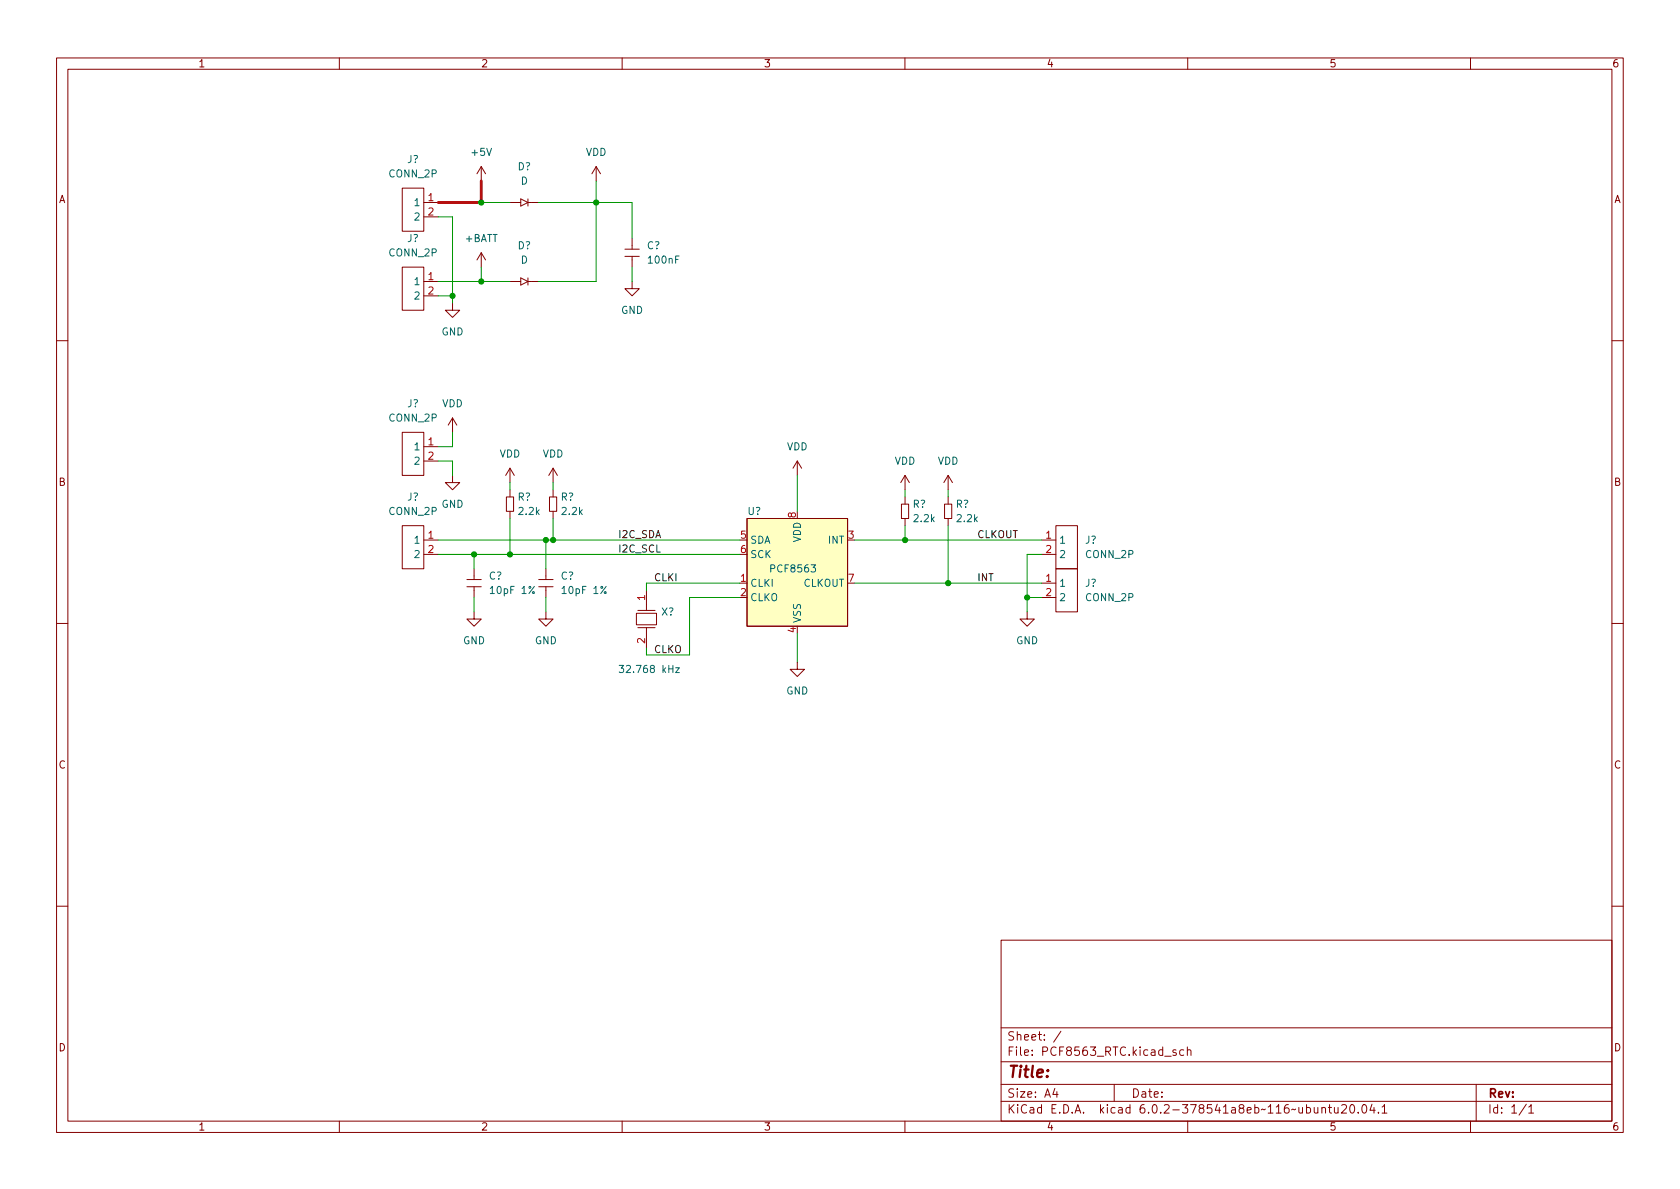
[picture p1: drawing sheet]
<svg xmlns="http://www.w3.org/2000/svg" width="297mm" height="210mm" viewBox="0 0 297 210" stroke-linecap="round" stroke-linejoin="round" font-family="sans-serif">
<g fill="none" stroke="#840000" stroke-width=".18">
<path d="M10 10.2h277v190.1h-277zM12 12.2h273v186.1h-273zM60 10.2v2M110 10.2v2M160 10.2v2M210 10.2v2M260 10.2v2M71.1 33.3h3.8v7.6h-3.8zM74.9 35.8h2.6M74.9 38.3h2.6M85.1 29.5l-.8 1.2M85.1 29.5v2.5"/>
<path d="M85.1 29.5l.8 1.2M90.2 35.8h1.9M92.1 35.2l1.2 .6-1.2 .6zM93.3 35.8h1.9M93.3 35.2v1.2M105.4 29.5l-.8 1.2M105.4 29.5v2.5M105.4 29.5l.8 1.2M71.1 47.2h3.8v7.7h-3.8zM74.9 49.8h2.6M74.9 52.3h2.6M80 53.6v1.3h1.3l-1.3 1.2-1.3-1.2h1.3"/>
<path d="M85.1 44.7v2.5M85.1 44.7l-.8 1.3M85.1 44.7l.8 1.3M90.2 49.8h1.9M92.1 49.1l1.2 .7-1.2 .6zM93.3 49.8h1.9M93.3 49.1v1.3M110.5 45.3h2.5M110.5 44.1h2.5M111.8 49.8v1.2h1.2l-1.2 1.3-1.3-1.3h1.3M111.8 42.2v1.9M111.8 45.3v1.9"/>
<path d="M10 60.2h2M71.1 76.4h3.8v7.7h-3.8zM74.9 79h2.6M80 73.9l-.8 1.3M80 73.9v2.5M80 73.9l.8 1.3M285 60.2h2M71.1 93h3.8v7.6h-3.8zM74.9 95.5h2.6M74.9 98h2.6M74.9 81.5h2.6M80 84.1v1.2h1.3l-1.3 1.3-1.3-1.3h1.3"/>
<path d="M89.5 87.9h1.3v2.5h-1.3zM90.2 82.8v2.5M90.2 86.6v1.3M90.2 90.4v1.3M90.2 82.8l-.8 1.3M90.2 82.8l.7 1.3M97.2 87.9h1.2v2.5h-1.2zM97.8 82.8v2.5M97.8 86.6v1.3M97.8 90.4v1.3M97.8 82.8l-.8 1.3M97.8 82.8l.8 1.3"/>
<path d="M132.1 91.7h17.8v19h-17.8zM141 81.5l-.8 1.3M141 81.5v2.6M141 81.5l.7 1.3M159.4 89.1h1.3v2.6h-1.3zM160 84.1v2.5M160 87.9v1.2M160 91.7v1.3M160 84.1l-.7 1.2M160 84.1l.8 1.2M167 89.1h1.3v2.6h-1.3zM167.6 84.1l-.7 1.2"/>
<path d="M167.6 84.1v2.5M167.6 87.9v1.2M167.6 91.7v1.3M167.6 84.1l.8 1.2M184.1 95.5h2.6M184.1 98h2.6M186.7 93h3.8v7.6h-3.8zM10 110.2h2M82.5 103.8h2.6M82.5 102.5h2.6M83.8 108.2v1.3h1.3l-1.3 1.2-1.3-1.2h1.3M83.8 100.6v1.9"/>
<path d="M83.8 103.8v1.9M95.2 103.8h2.6M95.2 102.5h2.6M96.5 108.2v1.3h1.3l-1.3 1.2-1.3-1.2h1.3M96.5 100.6v1.9M96.5 103.8v1.9M112.5 108.5h3.6v2h-3.6zM112.8 107.9h3M112.8 111h3M114.3 104.4v3.5M114.3 111v3.5M141 117.1v1.3h1.2l-1.2 1.2-1.3-1.2h1.3"/>
<path d="M181.6 108.2v1.3h1.3l-1.3 1.2-1.3-1.2h1.3M184.1 103.1h2.6M184.1 105.7h2.6M186.7 100.6h3.8v7.6h-3.8zM285 110.2h2M10 160.2h2M177 166.3h108v32h-108zM285 160.2h2M60 198.3v2M110 198.3v2M160 198.3v2M177 194.8h108"/>
<path d="M177 191.8h108M177 187.8h108M177 181.8h108M186.5 192.5l-.4 1h1M186.9 193v1M187.6 182.4l-1.3 1.9M197 191.8v3M207.9 185.7l-.3-.1-.2 .2v.3l.5 .1v.4h-.5M209.3 185.7l-.4-.1-.3 .3v.4l.1 .3h.6M209.9 185.8l.2-.2 .4 .1 .1 .9M209.9 185.1v1.5M210 198.3v2"/>
<path d="M233.7 196l.2-.2 .4 .1 .1 .9M233.7 195.8v1M234.9 195.8h.5M235.1 195.3v1.3l.3 .2M235.9 195.8l.1 1h.4l.2-.1M236.6 195.8v1M237.2 195.5l.6-.2 .2 .2 .1 .3-1 1h1M238.8 195.5l.2-.2a.81 .81 0 0 1 .6 .7 .81 .81 0 0 1-.3 .8h-.2a.81 .81 0 0 1-.3-1.3zM240.1 196.7v.1M241 195.4l.1-.1a.81 .81 0 0 1 .6 .7 .81 .81 0 0 1-.3 .8h-.1a.81 .81 0 0 1-.6-.6 .81 .81 0 0 1 .3-.8zM242.6 195.3l-.4 1h.9M242.9 195.8v1"/>
<path d="M243.7 196.7v.1M244.4 195.8l.4-.5v1.5M244.4 196.8h.8M260 198.3v2M261 191.8v6.5M269.9 195.3l-1.3 1.9M270.3 195.8l.4-.5v1.5M270.3 196.8h.9"/>
</g>
<path d="M132.1 91.7h17.8v19h-17.8z" fill="#ffffc2" stroke="#ffffc2" stroke-width=".18"/>
<path d="M109.5 117.7h.8l-.5 .4 .4 .2v.5l-.2 .1-.5-.1M119.5 118.1h.6l-.6 .8h.6" fill="none" stroke="#006464" stroke-width=".18"/>
<g fill="none" stroke="#009600" stroke-width=".18">
<path d="M77.5 38.3h2.5v15.3M85.1 35.8h5.1M95.2 35.8h16.6v6.4M105.4 32v17.8h-10.2M77.5 49.8h12.7M77.5 52.3h2.5M85.1 47.2v2.6M111.8 47.2v2.6M80 76.4v2.6h-2.5M77.5 98h53.3M77.5 81.5h2.5v2.6M77.5 95.5h53.3"/>
<path d="M83.8 98v2.6M90.2 85.3v1.3M90.2 91.7v6.3M96.5 95.5v5.1M97.8 85.3v1.3M97.8 91.7v3.8M141 84.1v6.3M151.1 95.5h33M160 86.6v1.3M160 93v2.5M167.6 86.6v1.3M167.6 93v10.1"/>
<path d="M184.1 98h-2.5v10.2M83.8 105.7v2.5M96.5 105.7v2.5M130.8 105.7h-8.9v10.1h-7.6v-1.3M130.8 103.1h-16.5v1.3M141 112v5.1M151.1 103.1h33M181.6 105.7h2.5"/>
</g>
<path d="M85.1 32v3.8h-7.6" fill="none" stroke="#c20000" stroke-width=".5"/>
<g fill="#009600" stroke="#009600" stroke-width=".18">
<circle cx="90.2" cy="98" r=".46"/>
<circle cx="83.8" cy="98" r=".46"/>
<circle cx="97.8" cy="95.5" r=".46"/>
<circle cx="160" cy="95.5" r=".46"/>
<circle cx="181.6" cy="105.7" r=".46"/>
<circle cx="167.6" cy="103.1" r=".46"/>
<circle cx="80" cy="52.3" r=".46"/>
<circle cx="85.1" cy="35.8" r=".46"/>
<circle cx="85.1" cy="49.8" r=".46"/>
<circle cx="105.4" cy="35.8" r=".46"/>
<circle cx="96.5" cy="95.5" r=".46"/>
</g>
<text font-size="2.8" fill="#840000" x="178" y="190.6">Title:</text>
<g font-size="2.1" fill="#840000">
<text x="178" y="184">Sheet: /</text>
<text x="178" y="186.7">File: PCF8563_RTC.kicad_sch</text>
<text x="178" y="196.9">KiCad E.D.A. kicad 6.0.2-378541a8eb~116~ubuntu20.04.1</text>
<text x="178" y="194.1">Size: A4</text>
<text x="200" y="194.1">Date:</text>
<text x="263" y="194.1">Rev:</text>
<text x="263" y="196.9">Id: 1/1</text>
</g>
<g font-size="1.8" fill="#840000">
<text x="35" y="11.9">1</text>
<text x="85" y="11.9">2</text>
<text x="135" y="11.9">3</text>
<text x="185" y="11.9">4</text>
<text x="235" y="11.9">5</text>
<text x="285" y="11.9">6</text>
<text x="10.3" y="35.9">A</text>
<text x="285.3" y="35.9">A</text>
<text x="10.3" y="85.9">B</text>
<text x="285.3" y="85.9">B</text>
<text x="10.3" y="135.9">C</text>
<text x="285.3" y="135.9">C</text>
<text x="10.3" y="185.9">D</text>
<text x="285.3" y="185.9">D</text>
<text x="35" y="199.9">1</text>
<text x="85" y="199.9">2</text>
<text x="135" y="199.9">3</text>
<text x="185" y="199.9">4</text>
<text x="235" y="199.9">5</text>
<text x="285" y="199.9">6</text>
</g>
<g font-size="1.8" fill="#006464">
<text x="72" y="28.8">J?</text>
<text x="83.5" y="27.6">+5V</text>
<text x="103.5" y="27.6">VDD</text>
<text x="68.8" y="31.4">CONN_2P</text>
<text x="91.5" y="30.1">D?</text>
<text x="92.1" y="32.6">D</text>
<text x="73.4" y="36.4">1</text>
<text x="73.4" y="39">2</text>
<text x="68.8" y="45.3">CONN_2P</text>
<text x="72" y="42.8">J?</text>
<text x="82.2" y="42.8">+BATT</text>
<text x="91.5" y="44.1">D?</text>
<text x="92.1" y="46.6">D</text>
<text x="114.4" y="44.1">C?</text>
<text x="114.8" y="46.6">100nF</text>
<text x="73.4" y="50.4">1</text>
<text x="73.4" y="53">2</text>
<text x="78" y="59.3">GND</text>
<text x="109.8" y="55.5">GND</text>
<text x="68.8" y="74.5">CONN_2P</text>
<text x="72" y="72">J?</text>
<text x="78.1" y="72">VDD</text>
<text x="73.4" y="79.6">1</text>
<text x="73.4" y="82.2">2</text>
<text x="88.3" y="80.9">VDD</text>
<text x="95.9" y="80.9">VDD</text>
<text x="139.1" y="79.6">VDD</text>
<text x="158.2" y="82.2">VDD</text>
<text x="165.8" y="82.2">VDD</text>
<text x="72" y="88.5">J?</text>
<text x="78" y="89.8">GND</text>
<text x="91.5" y="88.5">R?</text>
<text x="99.1" y="88.5">R?</text>
<text x="161.4" y="89.8">R?</text>
<text x="169" y="89.8">R?</text>
<text x="68.8" y="91.1">CONN_2P</text>
<text x="91.8" y="91.1">2.2k</text>
<text x="99.4" y="91.1">2.2k</text>
<text x="132.2" y="91.1">U?</text>
<text x="141.6" y="95.9" transform="rotate(-90 141.6 95.9)">VDD</text>
<text x="161.7" y="92.3">2.2k</text>
<text x="169.3" y="92.3">2.2k</text>
<text x="73.4" y="96.1">1</text>
<text x="73.4" y="98.7">2</text>
<text x="132.6" y="96.1">SDA</text>
<text x="132.6" y="98.7">SCK</text>
<text x="136.5" y="101.2">PCF8563</text>
<text x="146.5" y="96.1">INT</text>
<text x="187.2" y="96.1">1</text>
<text x="187.2" y="98.7">2</text>
<text x="191.8" y="96.1">J?</text>
<text x="192" y="98.7">CONN_2P</text>
<text x="86.4" y="102.5">C?</text>
<text x="87" y="105">10pF 1%</text>
<text x="99.1" y="102.5">C?</text>
<text x="99.7" y="105">10pF 1%</text>
<text x="132.6" y="103.8">CLKI</text>
<text x="132.6" y="106.3">CLKO</text>
<text x="142" y="103.8">CLKOUT</text>
<text x="187.2" y="103.8">1</text>
<text x="187.2" y="106.3">2</text>
<text x="191.8" y="103.8">J?</text>
<text x="192" y="106.3">CONN_2P</text>
<text x="81.9" y="113.9">GND</text>
<text x="94.6" y="113.9">GND</text>
<text x="116.9" y="108.8">X?</text>
<text x="141.6" y="110.2" transform="rotate(-90 141.6 110.2)">VSS</text>
<text x="179.6" y="113.9">GND</text>
<text x="110.3" y="119">32.768 kHz</text>
<text x="139" y="122.8">GND</text>
</g>
<g font-size="1.8" fill="#a90000">
<text x="75.7" y="35.6">1</text>
<text x="75.7" y="38.1">2</text>
<text x="75.7" y="49.5">1</text>
<text x="75.7" y="52.1">2</text>
<text x="75.7" y="78.7">1</text>
<text x="75.7" y="81.3">2</text>
<text x="75.7" y="95.2">1</text>
<text x="131" y="95.2">5</text>
<text x="140.7" y="91.5" transform="rotate(-90 140.7 91.5)">8</text>
<text x="150" y="95.2">3</text>
<text x="184.9" y="95.2">1</text>
<text x="75.7" y="97.8">2</text>
<text x="131" y="97.8">6</text>
<text x="184.9" y="97.8">2</text>
<text x="114" y="106.2" transform="rotate(-90 114 106.2)">1</text>
<text x="131" y="102.9">1</text>
<text x="131" y="105.4">2</text>
<text x="150" y="102.9">7</text>
<text x="184.9" y="102.9">1</text>
<text x="184.9" y="105.4">2</text>
<text x="114" y="113.8" transform="rotate(-90 114 113.8)">2</text>
<text x="140.7" y="111.9" transform="rotate(-90 140.7 111.9)">4</text>
</g>
<g font-size="1.8" fill="#0f0f0f">
<text x="109.2" y="95.1">I2C_SDA</text>
<text x="172.7" y="95.1">CLKOUT</text>
<text x="109.2" y="97.7">I2C_SCL</text>
<text x="115.6" y="102.8">CLKI</text>
<text x="172.7" y="102.8">INT</text>
<text x="115.6" y="115.5">CLKO</text>
</g>
</svg>
